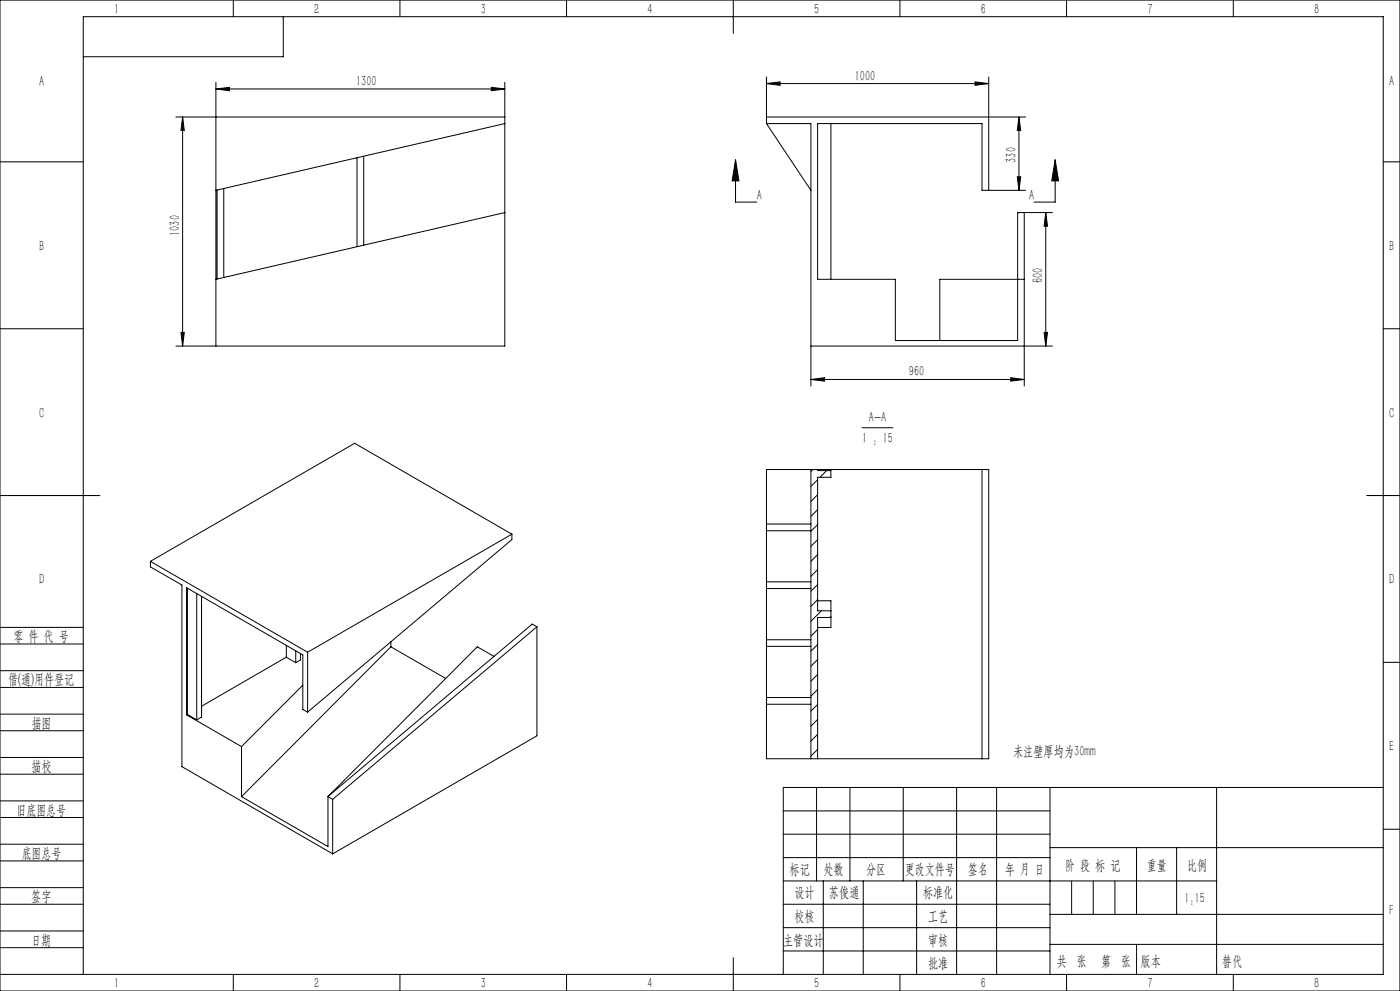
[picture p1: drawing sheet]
<svg xmlns="http://www.w3.org/2000/svg" width="420mm" height="297mm" viewBox="0 0 420 297" stroke-linecap="round" stroke-linejoin="round" font-family="sans-serif">
<g fill="none" stroke="#000" stroke-width=".3">
<path d="M0 0h420v297h-420zM70 0v5M85 5v12h-60M120 0v5M170 0v5M220 0v10M270 0v5M320 0v5M370 0v5M54.8 35.1l.5 4h-1zM54.8 35.1v68.6M64.8 26.7l4.1-.5v1z"/>
<path d="M64.8 24.7v79M64.8 26.7h86.6M147.4 26.2l4 .5-4 .5zM151.4 35.1h-98.6M151.4 37l-86.6 20M151.4 24.7v79h-98.6M229.9 25l4.1-.5v1.1zM229.9 23.1v13.9M229.9 25h66.7M229.9 37h13.4v78.7M229.9 37l13.4 20M249.3 37v46.7"/>
<path d="M292.5 24.5l4.1 .5-4.1 .6zM296.6 23.1v33.9M305.7 35.1l.5 4h-1zM305.7 35.1v21.9M307.7 35.1h-77.8M0 48.5h25M65.1 57v26.6M67.1 56.5v26.7M107.1 47.3v26.6M109.1 46.8v26.7M220.7 47.9l1 6.3h-2.1zM220.7 47.9v12.7h6.3"/>
<path d="M305.2 53h1l-.5 4zM307.7 57h-13.1v-20h-49.3v46.7h23.3v18.4h36.7v-38.4h10.4M316.5 47.9l1.1 6.3h-2.1zM316.5 47.9v12.7h-6.3M415 48.5h5M151.4 63.7l-86.6 20M307.3 63.7v52M313.7 63.7l.6 4.1h-1.1zM313.7 63.7v40M0 98.5h25M54.3 99.6h1l-.5 4.1zM307.3 83.7h-25.4v18.4"/>
<path d="M313.2 99.6h1.1l-.6 4.1zM415 98.5h5M243.3 113.7l4.1-.5v1zM243.3 113.7h64M303.2 113.2l4.1 .5-4.1 .5zM315.7 103.7h-72.4M258.7 128.2h9.2M0 148.5h30M229.9 140.7h66.7v86.7h-66.7zM229.9 157.1h13.4M229.9 159.1h13.4M243.3 140.7v86.7"/>
<path d="M243.8 140.7l-.5 .6M245.3 140.7v.3h4v2h-4v40.1h4M245.3 143.8l-2 2M245.3 148.3l-2 2M245.3 152.7l-2 2.1M245.3 157.2l-2 2M248 141l-2 2M294.6 140.7v86.7M410 148.5h10M45.1 168.2v1.7l9.5 5.4v54.5l45.2 26.1M45.1 168.2l47.2 27.3M56.2 176.3v37.8"/>
<path d="M59 177.9v37.9M60.5 178.7v36.2l-1.5 .9M153.6 160.1v1.6l-61.3 51.7M153.6 160.1l-61.3 35.4M153.6 160.1l-47.2-27.2-61.3 35.3M229.9 176.4h13.4M229.9 174.4h13.4M245.3 161.7l-2 2M245.3 166.2l-2 2M245.3 170.7l-2 2M245.3 175.2l-2 2M245.3 179.7l-2 2"/>
<path d="M0 193h25M0 188h25M85.9 193.4v3.6M85.9 197l-25.4 14.7M85.9 197l2.8 1.6M88.7 195v3.6M90.1 195.9v1.9l-1.4 .8M92.3 195.5v17.9M117.3 193.8l-44.8 45M117.3 193.8l16.4 9.5M117.3 192.3v1.5M148.2 196.7l-5-2.9-44.8 44.9"/>
<path d="M161.1 187.9l-1.4-.9-61.3 51.7M161.1 187.9l-61.3 51.7M161.1 187.9v32.6l-61.3 35.4M229.9 193.7h13.4M229.9 191.7h13.4M245.3 180.1h4v8h-4M245.3 188.7l-2 2M245.3 193.2l-2 2M245.3 197.7l-2 2M246.4 183.1l-3.1 3.1M249.3 185.1h-4v42.3M249.3 184.7l-.4 .4"/>
<path d="M415 198.5h5M0 206h25M0 201h25M0 219h25M0 214h25M56 214.2l16.5 9.6M56.2 214.1l2.8 1.7M56.2 214.1l-.2 .1M90.8 205.3l-18.3 18.5M92.3 213.4l-1.5-.8v-16.3l-34.8-20.2v38.1M229.9 209.1h13.4M229.9 211.1h13.4"/>
<path d="M245.3 202.1l-2 2M245.3 206.7l-2 1.9M245.3 211.1l-2 2M245.3 215.6l-2 2M0 232h25M0 227h25M72.5 223.8v15M98.4 238.7v15l-25.9-14.9M98.4 238.7l1.4 .9M99.8 239.6v16.3M245 236v28M245.3 220.1l-2 2"/>
<path d="M245.3 224.6l-2 2M255 236v28M271 236v28M287 236v56M299 236v56M315 236v56M365 236v56M415 236h-180v56M0 245h25M0 240h25M0 258h25M0 253h25"/>
<path d="M235 243h80M235 250h80M235 257h80M315 254h100M341 254v20M353 254v20M415 248.5h5M0 271h25M0 266h25M0 279h25M235 271h80M235 264h130"/>
<path d="M235 278h80M247 264v28M259 264v28M275 264v28M315 274h100M0 284h25M0 292h415v-287h-390v287M70 292v5M120 292v5M170 292v5M220 287v10M235 285h80"/>
<path d="M270 292v5M315 283h100M320 292v5M370 292v5"/>
</g>
<path d="M321.5 264v10M328 264v10M334.5 264v10M341 283v9" fill="none" stroke="#0a0605" stroke-width=".3"/>
<g fill="#000">
<path d="M54.8 35.1l.5 4h-1zM54.3 99.6h1l-.5 4.1zM305.7 35.1l.5 4h-1zM305.2 53h1l-.5 4zM313.7 63.7l.6 4.1h-1.1zM313.2 99.6h1.1l-.6 4.1z"/>
<path d="M64.8 26.7l4.1-.5v1zM147.4 26.2l4 .5-4 .5zM229.9 25l4.1-.5v1.1zM292.5 24.5l4.1 .5-4.1 .6zM243.3 113.7l4.1-.5v1zM303.2 113.2l4.1 .5-4.1 .5z"/>
<path d="M316.5 47.9l1.1 6.3h-2.1zM220.7 47.9l1 6.3h-2.1z"/>
</g>
<g font-size="4.4">
<text x="34.2" y="4.1">1</text>
<text x="94.2" y="4.1">2</text>
<text x="144.2" y="4.1">3</text>
<text x="194.2" y="4.1">4</text>
<text x="244.2" y="4.1">5</text>
<text x="294.2" y="4.1">6</text>
<text x="344.2" y="4.1">7</text>
<text x="394.2" y="4.1">8</text>
<text x="11.7" y="25.9">A</text>
<text x="106.8" y="25.8">1300</text>
<text x="256.4" y="24.2">1000</text>
<text x="416.7" y="25.9">A</text>
<text x="304.8" y="48.7" transform="rotate(-90 304.8 48.7)">330</text>
<text x="227" y="59.9">A</text>
<text x="308.7" y="59.9">A</text>
<text x="53.9" y="70.7" transform="rotate(-90 53.9 70.7)">1030</text>
<text x="11.7" y="75.1">B</text>
<text x="416.7" y="75.1">B</text>
<text x="312.9" y="84.8" transform="rotate(-90 312.9 84.8)">600</text>
<text x="272.7" y="112.8">960</text>
<text x="11.7" y="125.1">C</text>
<text x="416.7" y="125.1">C</text>
<text x="260.7" y="126.5">A-A</text>
<text x="258.7" y="132.7">1 : 15</text>
<text x="11.7" y="175.1">D</text>
<text x="416.7" y="175.1">D</text>
<text x="4" y="192">零 件 代 号</text>
<text x="2.5" y="205.1">借(通)用件登记</text>
<text x="9.5" y="218.1">描图</text>
<text x="303.9" y="226.5">未注壁厚均为30mm</text>
<text x="416.7" y="225.1">E</text>
<text x="9.5" y="231.1">描校</text>
<text x="5" y="244.1">旧底图总号</text>
<text x="6.5" y="257.2">底图总号</text>
<text x="236.9" y="261.9">标记</text>
<text x="247.1" y="261.9">处数</text>
<text x="259.9" y="261.9">分区</text>
<text x="271.5" y="261.9">更改文件号</text>
<text x="290.4" y="261.9">签名</text>
<text x="301.5" y="261.9">年 月 日</text>
<text x="319.5" y="260.6">阶 段 标 记</text>
<text x="344" y="260.6">重量</text>
<text x="356.1" y="260.6">比例</text>
<text x="238.3" y="268.9">设计</text>
<text x="248.7" y="268.9">苏俊通</text>
<text x="276.9" y="268.9">标准化</text>
<text x="9.4" y="270.1">签字</text>
<text x="355.4" y="270.7">1:15</text>
<text x="416.8" y="274.4">F</text>
<text x="238.3" y="276.1">校核</text>
<text x="278.4" y="276">工艺</text>
<text x="9.4" y="283.2">日期</text>
<text x="234.9" y="283.3">主管设计</text>
<text x="278.4" y="283.3">审核</text>
<text x="278.4" y="290.2">批准</text>
<text x="317.1" y="289.4">共 张</text>
<text x="330.3" y="289.4">第 张</text>
<text x="342.1" y="289.4">版本</text>
<text x="34.2" y="296.1">1</text>
<text x="94.2" y="296.1">2</text>
<text x="144.2" y="296.1">3</text>
<text x="194.2" y="296.1">4</text>
<text x="244.2" y="296.1">5</text>
<text x="294.2" y="296.1">6</text>
<text x="344.2" y="296.1">7</text>
<text x="394.2" y="296.1">8</text>
</g>
<text font-size="4.4" fill="#0a0605" x="366.6" y="289.4">替代</text>
</svg>
